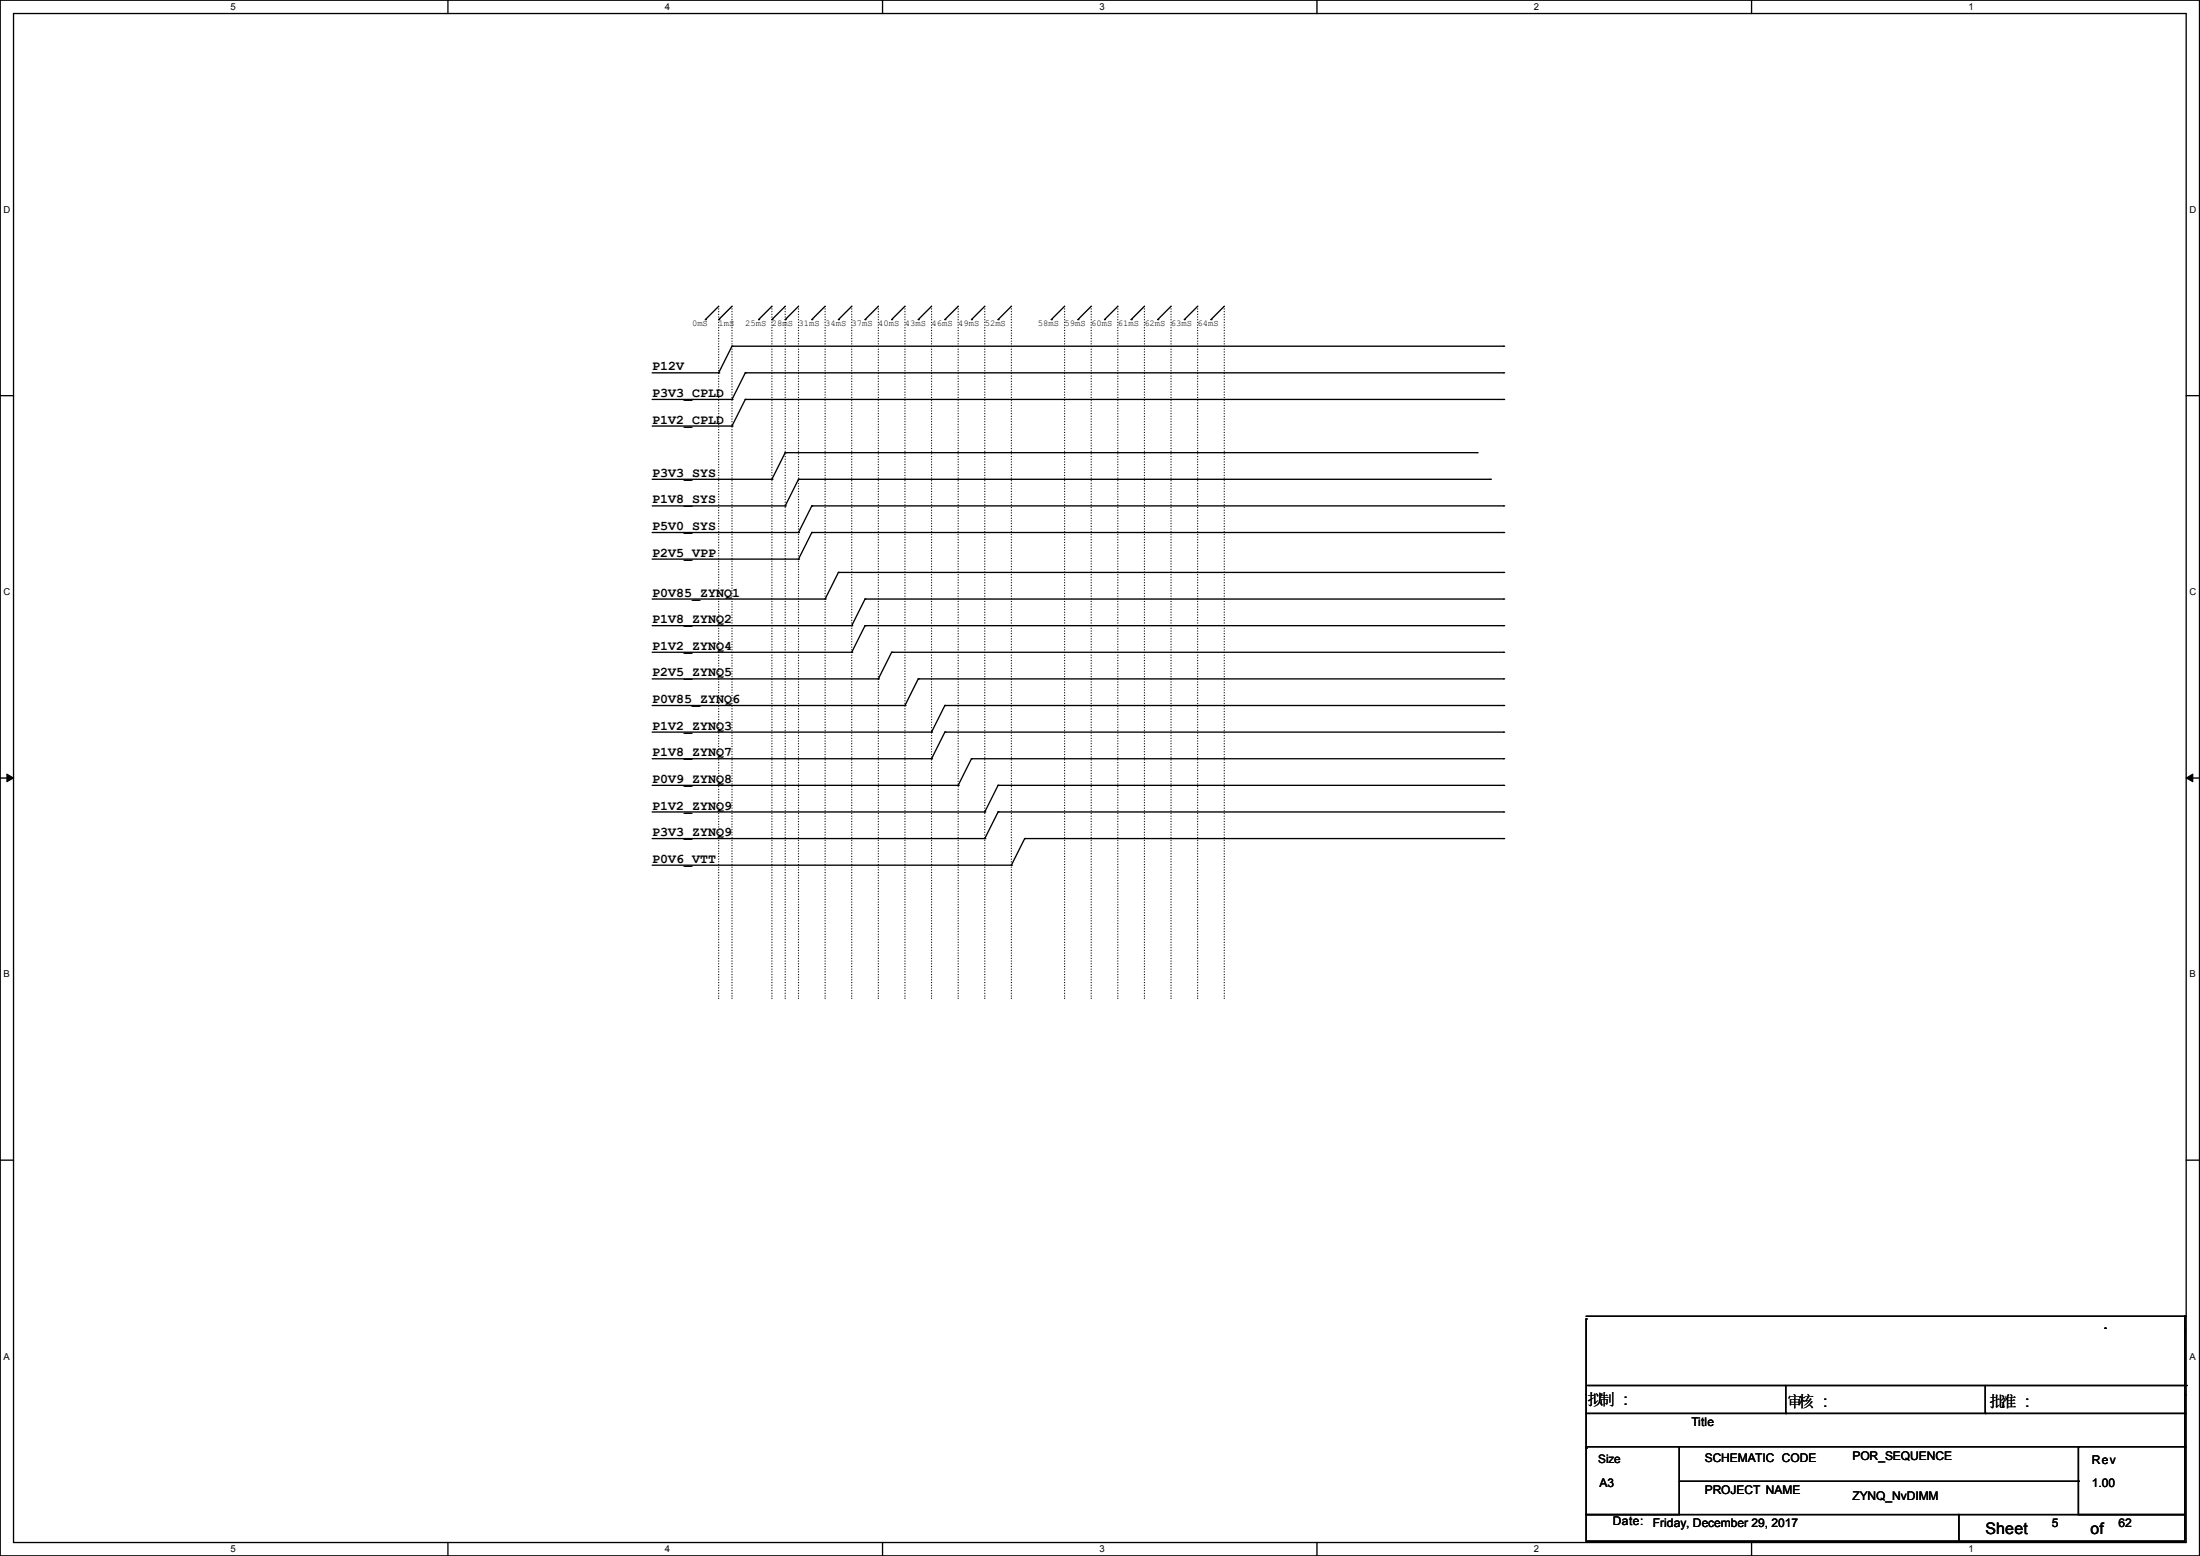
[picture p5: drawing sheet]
<svg xmlns="http://www.w3.org/2000/svg" width="420mm" height="297mm" viewBox="0 0 420 297" stroke-linecap="round" stroke-linejoin="round" font-family="sans-serif">
<path d="M0 0h419.9v297h-419.9zM2.6 2.6h414.8v291.8h-414.8z" fill="none" stroke="#000" stroke-width=".25"/>
<g fill="#fff">
<path d="M44 .3h1v2h-1z"/>
<path d="M44 294.7h1v2h-1z"/>
</g>
<path d="M85.5 0v2.6M85.5 294.4v2.6" fill="none" stroke="#000" stroke-width=".25"/>
<g fill="#fff">
<path d="M127 .3h.9v2h-.9z"/>
<path d="M127 294.7h.9v2h-.9z"/>
</g>
<path d="M168.5 0v2.6M168.5 294.4v2.6" fill="none" stroke="#000" stroke-width=".25"/>
<g fill="#fff">
<path d="M209.9 .3h1v2h-1z"/>
<path d="M209.9 294.7h1v2h-1z"/>
</g>
<path d="M251.4 0v2.6M251.4 294.4v2.6" fill="none" stroke="#000" stroke-width=".25"/>
<g fill="#fff">
<path d="M292.9 .3h.9v2h-.9z"/>
<path d="M292.9 294.7h.9v2h-.9z"/>
</g>
<path d="M334.4 0v2.6M334.4 294.4v2.6" fill="none" stroke="#000" stroke-width=".25"/>
<g fill="#fff">
<path d="M375.8 .3h1v2h-1z"/>
<path d="M375.8 294.7h1v2h-1z"/>
<path d="M.7 39h1.2v2h-1.2z"/>
<path d="M418 39h1.3v2h-1.3z"/>
<path d="M.7 112h1.2v2h-1.2z"/>
<path d="M418 112h1.3v2h-1.3z"/>
</g>
<path d="M0 75.5h2.6M417.4 75.5h2.5" fill="none" stroke="#000" stroke-width=".25"/>
<g fill="#fff">
<path d="M.7 185h1.2v1.9h-1.2z"/>
<path d="M418 185h1.2v1.9h-1.2z"/>
</g>
<path d="M0 148.5h2.6M417.4 148.5h2.5" fill="none" stroke="#000" stroke-width=".25"/>
<path d="M1.3 147.7l1.3 .8-1.3 .7zM417.4 148.5l1.2-.8v1.5z" fill="#000" stroke="#000" stroke-width=".19"/>
<g fill="#fff">
<path d="M.7 257.9h1.2v2h-1.2z"/>
<path d="M418 257.9h1.2v2h-1.2z"/>
</g>
<g fill="none" stroke="#000" stroke-width=".25">
<path d="M137.2 58.5l-2.5 2.5M139.7 58.5l-2.5 2.5M147.4 58.5l-2.6 2.5M149.9 58.5l-2.5 2.5M152.4 58.5l-2.5 2.5M157.5 58.5l-2.5 2.5M162.6 58.5l-2.5 2.5M167.7 58.5l-2.6 2.5M172.8 58.5l-2.6 2.5M177.8 58.5l-2.5 2.5M182.9 58.5l-2.5 2.5M188 58.5l-2.5 2.5"/>
<path d="M193.1 58.5l-2.6 2.5M203.2 58.5l-2.5 2.5M208.3 58.5l-2.5 2.5M213.4 58.5l-2.5 2.5M218.5 58.5l-2.6 2.5M223.6 58.5l-2.6 2.5M228.6 58.5l-2.5 2.5M233.7 58.5l-2.5 2.5M124.5 71.2h12.7M124.5 76.2h15.2M134.7 61h.1M137.2 71.2h.1"/>
<path d="M137.2 61h.1M139.7 76.2h.1M139.7 66.1h.1M139.7 66.1h147.4M139.7 66.1l-2.5 5.1M142.3 76.2h.1M142.3 71.2h.1M142.3 71.2h144.8M142.3 76.2h144.8M142.3 76.2l-2.6 5.1M142.3 71.2l-2.6 5M144.8 61h.1"/>
<path d="M147.4 61h.1M149.9 61h.1M155 61h.1M160.1 61h.1M165.1 61h.1M170.2 61h.1M175.3 61h.1M180.4 61h.1M185.5 61h.1M190.5 61h.1M200.7 61h.1M205.8 61h.1"/>
<path d="M210.9 61h.1M215.9 61h.1M221 61h.1M226.1 61h.1M231.2 61h.1M287.1 66.1h.1M287.1 71.2h.1M287.1 76.2h.1M124.5 96.6h25.4M124.5 81.3h15.2M124.5 91.5h22.9M139.7 81.3h.1"/>
<path d="M147.4 91.5h.1M149.9 96.6h.1M149.9 86.4h.1M149.9 86.4l-2.5 5.1M149.9 86.4h132.1M152.4 91.5h.1M152.4 91.5h132.1M152.4 91.5l-2.5 5.1M155 96.6h.1M155 96.6h132.1M155 96.6l-2.6 5M282 86.4h.1"/>
<path d="M284.5 91.5h.1M287.1 96.6h.1M124.5 119.4h38.1M124.5 114.3h33M124.5 101.6h27.9M124.5 106.7h27.9M152.4 101.6h.1M152.4 106.7h.1M155 101.6h.1M155 101.6h132.1M155 101.6l-2.6 5.1M157.5 114.3h.1"/>
<path d="M160.1 109.3h.1M160.1 109.3h127M160.1 109.3l-2.6 5M162.6 119.4h.1M165.1 114.3h.1M165.1 119.4h.1M165.1 119.4h122M165.1 114.3h122M165.1 114.3l-2.5 5.1M165.1 119.4l-2.5 5.1M287.1 119.4h.1M287.1 114.3h.1"/>
<path d="M287.1 109.3h.1M287.1 101.6h.1M124.5 124.5h38.1M124.5 129.6h43.2M124.5 134.7h48.3M124.5 139.7h53.3M162.6 124.5h.1M167.7 129.6h.1M170.2 124.5h.1M170.2 124.5h116.9M170.2 124.5l-2.5 5.1M172.8 134.7h.1"/>
<path d="M175.3 129.6h.1M175.3 129.6h111.8M175.3 129.6l-2.5 5.1M177.8 139.7h.1M180.4 134.7h.1M180.4 139.7h.1M180.4 134.7l-2.6 5M180.4 134.7h106.7M180.4 139.7h106.7M180.4 139.7l-2.6 5.1M287.1 124.5h.1M287.1 129.6h.1"/>
<path d="M287.1 139.7h.1M287.1 134.7h.1M124.5 144.8h53.3M124.5 149.9h58.4M124.5 155h63.5M177.8 144.8h.1M182.9 149.9h.1M185.5 144.8h.1M185.5 144.8h101.6M185.5 144.8l-2.6 5.1M188 155h.1M190.5 155h.1"/>
<path d="M190.5 149.9h.1M190.5 149.9h96.6M190.5 155h96.6M190.5 155l-2.5 5.1M190.5 149.9l-2.5 5.1M287.1 144.8h.1M287.1 155h.1M287.1 149.9h.1M124.5 160.1h63.5M124.5 165.1h68.6M188 160.1h.1M193.1 165.1h.1"/>
<path d="M195.6 160.1h.1M195.6 160.1h91.5M195.6 160.1l-2.5 5M287.1 160.1h.1M0 221.4h2.6M417.4 221.4h2.5M302.8 251.8h.1M302.8 251.8v24.6M302.8 251.2h114.3M401.9 253.5h.1M417.1 251.2h.1M417.1 251.2v24.9"/>
<path d="M302.8 276.1h17.8v13h-17.8zM302.8 276.4h.1M302.8 269.8h114.3M303.1 264.5h114.3M320.6 276.1h76.2M340.9 269.8h.1M340.9 264.5v5.3M379 269.8h.1M379 264.5v5.3M396.8 276.1h20.3v13h-20.3zM396.8 276.1h.1M417.1 269.8h.1"/>
<path d="M417.1 266.2h.1M417.1 276.1h.1M417.4 264.5h.1M302.8 289.1h71.1v5.1h-71.1zM320.6 282.7h76.2M373.9 289.1h43.2v5.1h-43.2zM396.8 282.7h.1"/>
</g>
<g fill="none" stroke="#000" stroke-width=".25" stroke-dasharray="0 .5">
<path d="M137.2 58.5v132M139.7 58.5v132M147.4 58.5v132M149.9 58.5v132M152.4 58.5v132M157.5 58.5v132M162.6 58.5v132M167.7 58.5v132M172.8 58.5v132M177.8 58.5v132M182.9 58.5v132M188 58.5v132"/>
<path d="M193.1 58.5v132M203.2 58.5v132M208.3 58.5v132M213.4 58.5v132M218.5 58.5v132M223.6 58.5v132M228.6 58.5v132M233.7 58.5v132M137.2 190.5h.1M139.7 190.5h.1M147.4 190.5h.1M149.9 190.5h.1"/>
<path d="M152.4 190.5h.1M157.5 190.5h.1M162.6 190.5h.1M167.7 190.5h.1M172.8 190.5h.1M177.8 190.5h.1M182.9 190.5h.1M188 190.5h.1M193.1 190.5h.1M203.2 190.5h.1M208.3 190.5h.1M213.4 190.5h.1"/>
<path d="M218.5 190.5h.1M223.6 190.5h.1M228.6 190.5h.1M233.7 190.5h.1"/>
</g>
<g font-size="3">
<text x="303.1" y="268.2">拟制 :::</text>
<text x="303.1" y="268.2">拟制</text>
<text x="341.2" y="268.5">审核 :::</text>
<text x="341.2" y="268.5">审核</text>
<text x="379.8" y="268.5">批准 :::</text>
<text x="379.8" y="268.5">批准</text>
<text x="379" y="292.9">Sheet</text>
<text x="399.1" y="292.8">of</text>
</g>
<g font-size="2.5">
<text x="124.5" y="70.7">P12V</text>
<text x="124.5" y="75.8">P3V3_CPLD</text>
<text x="124.5" y="80.9">P1V2_CPLD</text>
<text x="124.5" y="91">P3V3_SYS</text>
<text x="124.5" y="101.2">P5V0_SYS</text>
<text x="124.5" y="96.1">P1V8_SYS</text>
<text x="124.5" y="106.3">P2V5_VPP</text>
<text x="124.5" y="113.9">P0V85_ZYNQ1</text>
<text x="124.5" y="119">P1V8_ZYNQ2</text>
<text x="124.5" y="124">P1V2_ZYNQ4</text>
<text x="124.5" y="129.1">P2V5_ZYNQ5</text>
<text x="124.5" y="134.2">P0V85_ZYNQ6</text>
<text x="124.5" y="139.3">P1V2_ZYNQ3</text>
<text x="124.5" y="144.4">P1V8_ZYNQ7</text>
<text x="124.5" y="149.4">P0V9_ZYNQ8</text>
<text x="124.5" y="154.5">P1V2_ZYNQ9</text>
<text x="124.5" y="159.6">P3V3_ZYNQ9</text>
<text x="124.5" y="164.7">P0V6_VTT</text>
</g>
<g font-size="2.3">
<text x="322.9" y="272.1">Title</text>
<text x="325.4" y="279">SCHEMATIC CODE</text>
<text x="353.6" y="278.7">POR_SEQUENCE</text>
<text x="399.4" y="279.5">Rev</text>
<text x="305.4" y="283.8">A3</text>
<text x="325.4" y="285.1">PROJECT NAME</text>
<text x="353.6" y="286.3">ZYNQ_NvDIMM</text>
<text x="399.4" y="283.8">1.00</text>
<text x="307.9" y="291.2">Date:</text>
<text x="315.5" y="291.4">Friday, December 29, 2017</text>
<text x="391.7" y="291.4">5</text>
<text x="404.4" y="291.4">62</text>
</g>
<text font-size="2.2" x="305.1" y="279.2">Size</text>
<g font-size="1.8">
<text x="44" y="1.9">5</text>
<text x="127" y="1.9">4</text>
<text x="209.9" y="1.9">3</text>
<text x="292.9" y="1.9">2</text>
<text x="375.8" y="1.9">1</text>
<text x=".7" y="40.6">D</text>
<text x="418" y="40.6">D</text>
<text x=".7" y="113.6">C</text>
<text x="418" y="113.6">C</text>
<text x=".7" y="186.6">B</text>
<text x="418" y="186.6">B</text>
<text x=".7" y="259.5">A</text>
<text x="418" y="259.5">A</text>
<text x="44" y="296.3">5</text>
<text x="127" y="296.3">4</text>
<text x="209.9" y="296.3">3</text>
<text x="292.9" y="296.3">2</text>
<text x="375.8" y="296.3">1</text>
</g>
<g font-size="1.7">
<text x="132.1" y="62.3">0mS</text>
<text x="137.2" y="62.3">1mS</text>
<text x="142.3" y="62.3">25mS 28mS 31mS 34mS 37mS 40mS 43mS 46mS 49mS 52mS</text>
<text x="198.1" y="62.3">58mS 59mS 60mS 61mS 62mS 63mS 64mS</text>
</g>
</svg>
